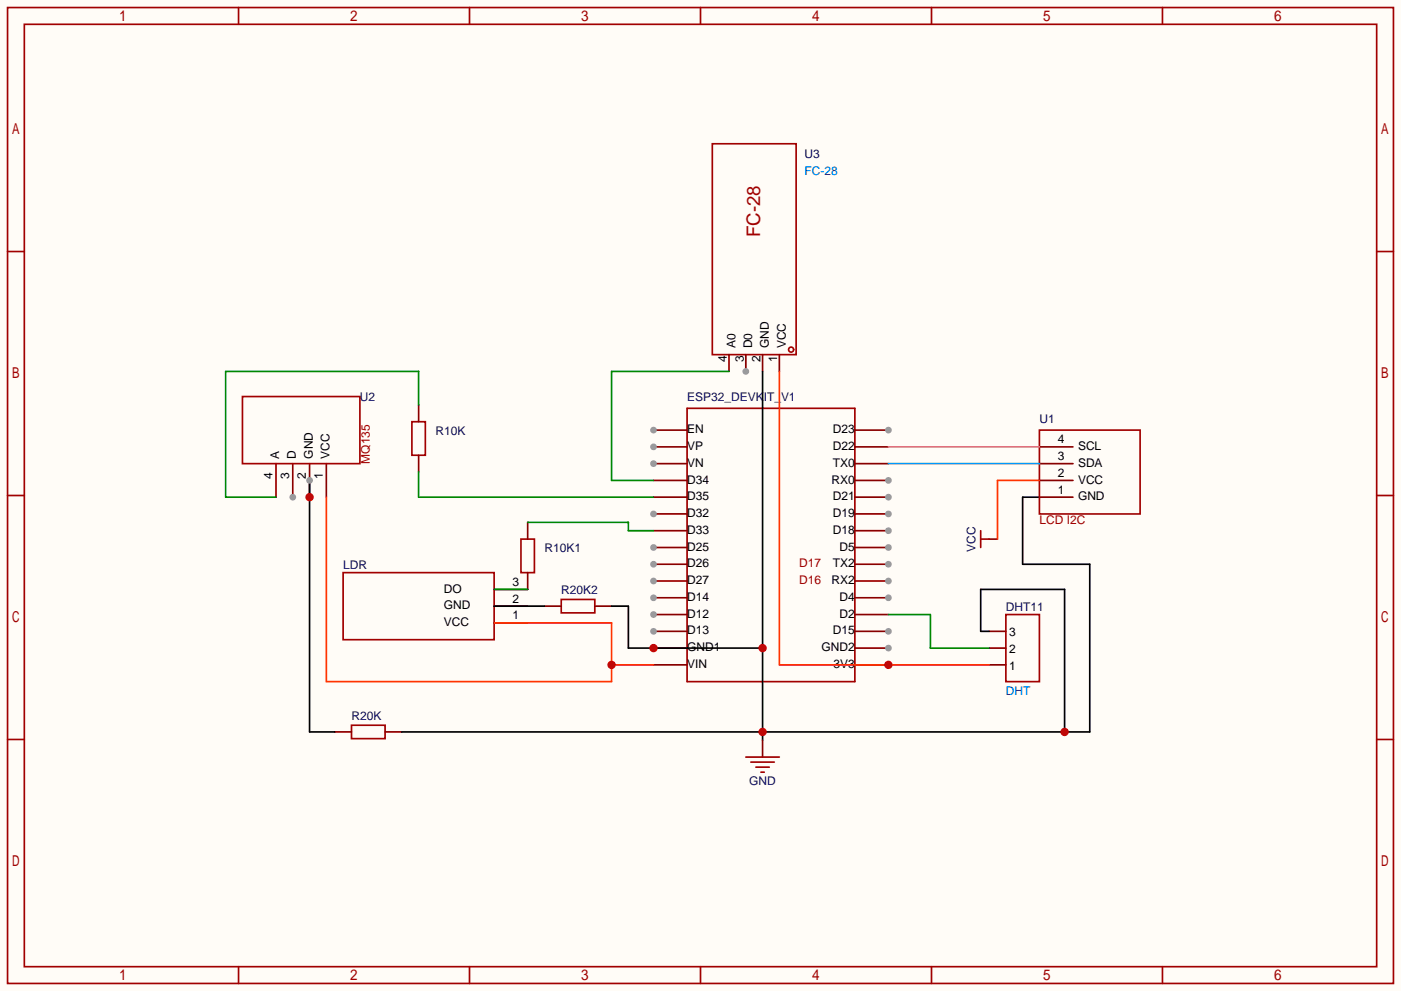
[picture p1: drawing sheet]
<svg xmlns="http://www.w3.org/2000/svg" width="212mm" height="150mm" viewBox="0 0 212 150" stroke-linecap="round" stroke-linejoin="round" font-family="sans-serif">
<path d="M0 0h212.1v150.1h-212.1z" fill="#fffcf7"/>
<g fill="none" stroke="#a10000" stroke-width=".25">
<path d="M1.1 1.1h209.8v147.9h-209.8zM3.7 3.7h204.7v142.7h-204.7zM36.1 1.1v2.6M71.1 1.1v2.6M106 1.1v2.6M141 1.1v2.6M176 1.1v2.6M1.1 38.1h2.6M208.4 38.1h2.5M1.1 75.1h2.6M104 61.9h25.4v41.4h-25.4zM208.4 75.1h2.5"/>
<path d="M1.1 112h2.6M208.4 112h2.5M36.1 146.4v2.6M71.1 146.4v2.6M106 146.4v2.6M141 146.4v2.6M176 146.4v2.6"/>
</g>
<path d="M129.4 98.2h5.1M129.4 100.7h5.1" fill="none" stroke="#870000" stroke-width=".25"/>
<circle cx="134.5" cy="98.2" r=".51" fill="#999"/>
<path d="M129.4 95.6h5.1" fill="none" stroke="#870000" stroke-width=".25"/>
<circle cx="134.5" cy="95.6" r=".51" fill="#999"/>
<path d="M129.4 93.1h5.1M129.4 90.6h5.1" fill="none" stroke="#870000" stroke-width=".25"/>
<circle cx="134.5" cy="90.6" r=".51" fill="#999"/>
<path d="M129.4 88h5.1" fill="none" stroke="#870000" stroke-width=".25"/>
<circle cx="134.5" cy="88" r=".51" fill="#999"/>
<path d="M129.4 85.5h5.1" fill="none" stroke="#870000" stroke-width=".25"/>
<circle cx="134.5" cy="85.5" r=".51" fill="#999"/>
<path d="M129.4 82.9h5.1" fill="none" stroke="#870000" stroke-width=".25"/>
<circle cx="134.5" cy="82.9" r=".51" fill="#999"/>
<path d="M129.4 80.4h5.1" fill="none" stroke="#870000" stroke-width=".25"/>
<circle cx="134.5" cy="80.4" r=".51" fill="#999"/>
<path d="M129.4 77.9h5.1" fill="none" stroke="#870000" stroke-width=".25"/>
<circle cx="134.5" cy="77.9" r=".51" fill="#999"/>
<path d="M129.4 75.3h5.1" fill="none" stroke="#870000" stroke-width=".25"/>
<circle cx="134.5" cy="75.3" r=".51" fill="#999"/>
<path d="M129.4 72.8h5.1" fill="none" stroke="#870000" stroke-width=".25"/>
<circle cx="134.5" cy="72.8" r=".51" fill="#999"/>
<path d="M129.4 70.2h5.1M129.4 67.7h5.1M129.4 65.2h5.1" fill="none" stroke="#870000" stroke-width=".25"/>
<circle cx="134.5" cy="65.2" r=".51" fill="#999"/>
<path d="M98.9 65.2h5.1" fill="none" stroke="#870000" stroke-width=".25"/>
<circle cx="98.9" cy="65.2" r=".51" fill="#999"/>
<path d="M98.9 67.7h5.1" fill="none" stroke="#870000" stroke-width=".25"/>
<circle cx="98.9" cy="67.7" r=".51" fill="#999"/>
<path d="M98.9 70.2h5.1" fill="none" stroke="#870000" stroke-width=".25"/>
<circle cx="98.9" cy="70.2" r=".51" fill="#999"/>
<path d="M98.9 72.8h5.1M98.9 75.3h5.1M98.9 77.9h5.1" fill="none" stroke="#870000" stroke-width=".25"/>
<circle cx="98.9" cy="77.9" r=".51" fill="#999"/>
<path d="M98.9 80.4h5.1M98.9 82.9h5.1" fill="none" stroke="#870000" stroke-width=".25"/>
<circle cx="98.9" cy="82.9" r=".51" fill="#999"/>
<path d="M98.9 85.5h5.1" fill="none" stroke="#870000" stroke-width=".25"/>
<circle cx="98.9" cy="85.5" r=".51" fill="#999"/>
<path d="M98.9 88h5.1" fill="none" stroke="#870000" stroke-width=".25"/>
<circle cx="98.9" cy="88" r=".51" fill="#999"/>
<path d="M98.9 90.6h5.1" fill="none" stroke="#870000" stroke-width=".25"/>
<circle cx="98.9" cy="90.6" r=".51" fill="#999"/>
<path d="M98.9 93.1h5.1" fill="none" stroke="#870000" stroke-width=".25"/>
<circle cx="98.9" cy="93.1" r=".51" fill="#999"/>
<path d="M98.9 95.6h5.1" fill="none" stroke="#870000" stroke-width=".25"/>
<circle cx="98.9" cy="95.6" r=".51" fill="#999"/>
<path d="M44.3 70.2v5.1M46.9 70.2v5.1M49.4 70.2v5.1M98.9 98.2h5.1M98.9 100.7h5.1" fill="none" stroke="#870000" stroke-width=".25"/>
<circle cx="44.3" cy="75.3" r=".51" fill="#999"/>
<path d="M112.9 53.7v2.6M115.4 53.7v2.6M118 53.7v2.6M41.8 70.2v5.1M74.8 94.4h5.1M74.8 91.8h5.1M74.8 89.3h5.1M149.7 98.2h2.6M149.7 95.6h2.6M149.7 100.7h2.6" fill="none" stroke="#870000" stroke-width=".25"/>
<g fill="none" stroke="#a10000" stroke-width=".25">
<path d="M107.8 21.8h12.7v31.9h-12.7zM36.7 60.1h17.8v10.1h-17.8zM51.9 86.7h22.9v10.2h-22.9zM152.3 93.1h5.1v10.2h-5.1z"/>
<circle cx="119.8" cy="53" r=".38"/>
</g>
<circle cx="112.9" cy="56.3" r=".51" fill="#999"/>
<path d="M110.4 53.7v2.6M63.4 61.3v2.6M63.4 69v2.5M79.9 79.1v2.6M79.9 86.7v2.6M82.4 91.8h2.6M90 91.8h2.6M50.7 110.9h2.5M58.3 110.9h2.5" fill="none" stroke="#870000" stroke-width=".25"/>
<path d="M62.4 63.9h2v5.1h-2zM78.9 81.7h2v5h-2zM85 90.8h5v2h-5zM53.2 109.9h5.1v2h-5.1z" fill="none" stroke="#a10000" stroke-width=".25"/>
<path d="M74.8 89.3h5.1" fill="none" stroke="#008700" stroke-width=".25"/>
<path d="M49.4 75.3v28h43.2v-8.9h-17.8M92.6 100.7h6.3" fill="none" stroke="#f30" stroke-width=".25"/>
<circle cx="92.6" cy="100.7" r=".63" fill="#c00"/>
<path d="M79.9 79.1h15.2v1.3h3.8" fill="none" stroke="#008700" stroke-width=".25"/>
<path d="M118 56.3v44.4h31.7" fill="none" stroke="#f30" stroke-width=".25"/>
<circle cx="134.5" cy="100.7" r=".63" fill="#c00"/>
<path d="M46.9 72.8v38.1h3.8" fill="none" stroke="#000" stroke-width=".25"/>
<circle cx="46.9" cy="75.3" r=".63" fill="#c00"/>
<circle cx="46.9" cy="72.8" r=".51" fill="#999"/>
<path d="M115.4 56.3v55.8M157.4 75.3h-2.6v10.2h10.2v25.4h-104.2M92.6 91.8h2.5v6.4h20.3M149.7 95.6h-1.2v-6.3h12.7v21.6" fill="none" stroke="#000" stroke-width=".25"/>
<g fill="#c00">
<circle cx="115.4" cy="98.2" r=".63"/>
<circle cx="115.4" cy="110.9" r=".63"/>
<circle cx="161.2" cy="110.9" r=".63"/>
<circle cx="98.9" cy="98.2" r=".63"/>
</g>
<path d="M74.8 91.8h7.6" fill="none" stroke="#000" stroke-width=".25"/>
<path d="M110.4 56.3h-17.8v16.5h6.3M63.4 61.3v-5h-29.2v19h7.6M63.4 71.5v3.8h35.5M134.5 93.1h6.3v5.1h8.9" fill="none" stroke="#008700" stroke-width=".25"/>
<path d="M157.4 75.3h5M157.4 72.8h5M157.4 70.2h5M157.4 67.7h5M149.7 81.7h1.3M115.4 112.1v2.6" fill="none" stroke="#870000" stroke-width=".25"/>
<path d="M157.4 65.2h15.2v12.7h-15.2zM148.5 80.4v2.5M148.5 81.7h1.2M112.9 114.7h5.1M113.7 115.4h3.5M114.4 116.2h2.1M115.2 117h.5" fill="none" stroke="#a10000" stroke-width=".25"/>
<path d="M134.5 70.2h22.9" fill="none" stroke="#09f" stroke-width=".25"/>
<path d="M134.5 67.7h22.9" fill="none" stroke="#c3c" stroke-width=".25"/>
<path d="M157.4 72.8h-6.4v8.9" fill="none" stroke="#f30" stroke-width=".25"/>
<text font-size="2.8" fill="#a00000" x="115.1" y="35.9" transform="rotate(-90 115.1 35.9)">FC-28</text>
<g font-size="1.8" fill="#000080">
<text x="121.8" y="24">U3</text>
<text x="54.5" y="60.8">U2</text>
<text x="65.9" y="65.9">R10K</text>
<text x="104" y="60.8">ESP32_DEVKIT_V1</text>
<text x="157.4" y="64.1">U1</text>
<text x="82.4" y="83.7">R10K1</text>
<text x="147.7" y="83.6" transform="rotate(-90 147.7 83.6)">VCC</text>
<text x="51.9" y="86.2">LDR</text>
<text x="85" y="90">R20K2</text>
<text x="152.3" y="92.5">DHT11</text>
<text x="53.2" y="109.1">R20K</text>
<text x="113.4" y="119">GND</text>
</g>
<g font-size="1.8" fill="#00f">
<text x="121.8" y="26.5">FC-28</text>
<text x="152.3" y="105.2">DHT</text>
</g>
<g font-size="1.8">
<text x="111.3" y="52.8" transform="rotate(-90 111.3 52.8)">A0</text>
<text x="113.9" y="52.8" transform="rotate(-90 113.9 52.8)">D0</text>
<text x="116.4" y="52.8" transform="rotate(-90 116.4 52.8)">GND</text>
<text x="118.9" y="52.8" transform="rotate(-90 118.9 52.8)">VCC</text>
<text x="110.1" y="54.9" transform="rotate(-90 110.1 54.9)">4</text>
<text x="112.6" y="54.9" transform="rotate(-90 112.6 54.9)">3</text>
<text x="115.1" y="54.9" transform="rotate(-90 115.1 54.9)">2</text>
<text x="117.7" y="54.9" transform="rotate(-90 117.7 54.9)">1</text>
<text x="104" y="65.6">EN</text>
<text x="126.1" y="65.6">D23</text>
<text x="42.3" y="69.5" transform="rotate(-90 42.3 69.5)">A</text>
<text x="44.8" y="69.5" transform="rotate(-90 44.8 69.5)">D</text>
<text x="47.3" y="69.5" transform="rotate(-90 47.3 69.5)">GND</text>
<text x="49.9" y="69.5" transform="rotate(-90 49.9 69.5)">VCC</text>
<text x="104" y="68.2">VP</text>
<text x="104" y="70.7">VN</text>
<text x="126.1" y="70.7">TX0</text>
<text x="126.1" y="68.2">D22</text>
<text x="160.2" y="69.7">3</text>
<text x="160.2" y="67.1">4</text>
<text x="163.2" y="70.7">SDA</text>
<text x="163.2" y="68.2">SCL</text>
<text x="41.2" y="72.5" transform="rotate(-90 41.2 72.5)">4</text>
<text x="43.8" y="72.5" transform="rotate(-90 43.8 72.5)">3</text>
<text x="46.3" y="72.5" transform="rotate(-90 46.3 72.5)">2</text>
<text x="48.9" y="72.5" transform="rotate(-90 48.9 72.5)">1</text>
<text x="104" y="73.2">D34</text>
<text x="104" y="75.8">D35</text>
<text x="125.9" y="73.2">RX0</text>
<text x="126.1" y="75.8">D21</text>
<text x="160.2" y="74.8">1</text>
<text x="160.2" y="72.2">2</text>
<text x="163.2" y="75.8">GND</text>
<text x="163.2" y="73.2">VCC</text>
<text x="104" y="78.3">D32</text>
<text x="104" y="80.9">D33</text>
<text x="104" y="83.4">D25</text>
<text x="126.1" y="80.9">D18</text>
<text x="126.1" y="78.3">D19</text>
<text x="127.1" y="83.4">D5</text>
<text x="67.2" y="89.8">DO</text>
<text x="77.6" y="88.7">3</text>
<text x="104" y="85.9">D26</text>
<text x="104" y="88.5">D27</text>
<text x="125.9" y="88.5">RX2</text>
<text x="126.1" y="85.9">TX2</text>
<text x="67.2" y="94.8">VCC</text>
<text x="67.2" y="92.3">GND</text>
<text x="77.6" y="93.8">1</text>
<text x="77.6" y="91.3">2</text>
<text x="104" y="91">D14</text>
<text x="104" y="93.6">D12</text>
<text x="127.1" y="93.6">D2</text>
<text x="127.1" y="91">D4</text>
<text x="104" y="96.1">D13</text>
<text x="104" y="98.6">GND1</text>
<text x="104" y="101.2">VIN</text>
<text x="124.4" y="98.6">GND2</text>
<text x="126.1" y="96.1">D15</text>
<text x="126.2" y="101.2">3V3</text>
<text x="152.8" y="101.4">1</text>
<text x="152.8" y="98.9">2</text>
<text x="152.8" y="96.3">3</text>
</g>
<g font-size="1.8" fill="#a00000">
<text x="56" y="70.2" transform="rotate(-90 56 70.2)">MQ135</text>
<text x="157.4" y="79.3">LCD I2C</text>
<text x="121" y="85.9">D17</text>
<text x="121" y="88.5">D16</text>
</g>
</svg>
